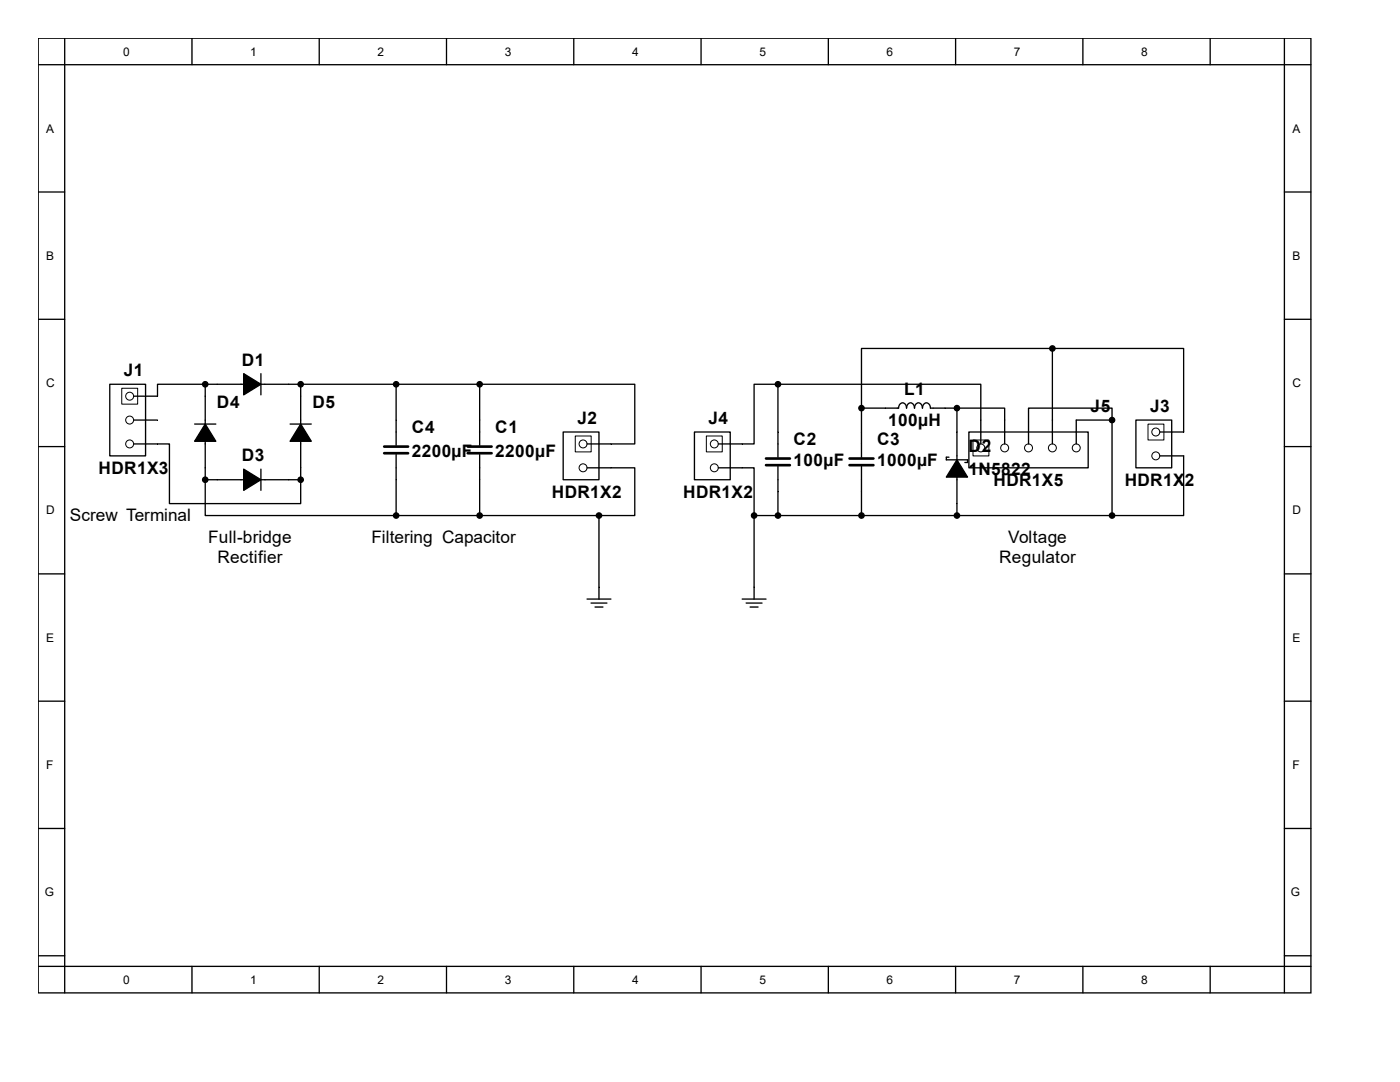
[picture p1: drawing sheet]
<svg xmlns="http://www.w3.org/2000/svg" width="279mm" height="216mm" viewBox="0 0 279 216" stroke-linecap="round" stroke-linejoin="round" font-family="sans-serif">
<g fill="none" stroke="#000" stroke-width=".26">
<path d="M7.6 7.6h254v190.5h-254zM7.6 12.9h254M12.9 7.6v190.5M38.3 7.6v5.3M63.7 7.6v5.3M89.1 7.6v5.3M114.5 7.6v5.3M139.9 7.6v5.3M165.3 7.6v5.3M190.7 7.6v5.3M216.1 7.6v5.3M241.5 7.6v5.3"/>
<path d="M256.3 7.6v190.5M7.6 38.3h5.3M256.3 38.3h5.3M7.6 63.7h5.3M21.9 76.7h7.2v14.3h-7.2zM41 76.7h-9.6v2.4h-4.7M41 76.7h54.7M41 76.7v19M52.1 74.6v4.2M60 76.7v19M79.1 76.7v12.1M95.7 76.7h31v11.9h-9.5"/>
<path d="M95.7 76.7v12.1M155.3 76.7h-4.8v11.9h-7.1M155.3 76.7h40.4v11.9M155.3 76.7v14.5M210 69.5h-38.1v11.9M210 69.5h26.2v16.7h-4.7M210 69.5v19.1M256.3 63.7h5.3M7.6 89.1h5.3M26.7 88.6h7.1v11.9h26.2v-4.8M26.7 83.8h4.7M38.8 84.6h4.3"/>
<path d="M41 95.7v7.2h38.1M41 95.7h19M52.1 93.6v4.2M57.9 84.6h4.2M79.1 90.7v12.2M95.7 90.7v12.2M112.4 86.2h7.1v9.5h-7.1zM117.2 93.3h9.5v9.6h-7.2M138.6 86.2h7.1v9.5h-7.1zM143.4 93.3h7.1v9.6M155.3 93.1v9.8M171.9 81.4h7.4a.83 .83 0 0 1 .8-1 .83 .83 0 0 1 .8 1 .83 .83 0 0 1 .8-1 .83 .83 0 0 1 .8 1 .83 .83 0 0 1 .8-1 .83 .83 0 0 1 .8 1 .83 .83 0 0 1 .8-1 .83 .83 0 0 1 .8 1h5.3"/>
<path d="M171.9 81.4v9.8M171.9 93.1v9.8M189.4 91.2h-.5v.6h4.2v.5h-.5M191 81.4h9.5v7.2M191 81.4v21.5M193.4 86.2h23.8v7.1h-23.8zM221.9 83.8v-2.4h-16.6v7.2M221.9 83.8h-7.1v4.8M221.9 83.8v19.1M226.7 83.8h7.1v9.5h-7.1zM231.5 91h4.7v11.9h-14.3M256.3 89.1h5.3"/>
<path d="M7.6 114.5h5.3M79.1 102.9h40.4M117.2 119.5h4.7M119.5 102.9v16.6M148.1 119.5h4.8M150.5 102.9h71.4M150.5 102.9v16.6M256.3 114.5h5.3M7.6 139.9h5.3M118 120.3h3.1M118.7 121.1h1.6M148.9 120.3h3.2"/>
<path d="M149.7 121.1h1.6M256.3 139.9h5.3M7.6 165.3h5.3M256.3 165.3h5.3M7.6 190.7h5.3M7.6 192.8h254M38.3 192.8v5.3M63.7 192.8v5.3M89.1 192.8v5.3M114.5 192.8v5.3M139.9 192.8v5.3M165.3 192.8v5.3"/>
<path d="M190.7 192.8v5.3M216.1 192.8v5.3M241.5 192.8v5.3M256.3 190.7h5.3"/>
</g>
<g fill="#000" stroke="#000" stroke-width=".26">
<path d="M48.6 74.6l3.5 2.1-3.5 2.1zM41 84.6l2.1 3.5h-4.3zM48.6 93.6l3.5 2.1-3.5 2.1zM60 84.6l2.1 3.5h-4.2zM191 91.8l2.1 3.4h-4.2z"/>
<circle cx="41" cy="76.7" r=".53"/>
<circle cx="60" cy="76.7" r=".53"/>
<circle cx="79.1" cy="76.7" r=".53"/>
<circle cx="95.7" cy="76.7" r=".53"/>
<circle cx="155.3" cy="76.7" r=".53"/>
<circle cx="210" cy="69.5" r=".53"/>
<circle cx="41" cy="95.7" r=".53"/>
<circle cx="60" cy="95.7" r=".53"/>
<circle cx="171.9" cy="81.4" r=".53"/>
<circle cx="191" cy="81.4" r=".53"/>
<circle cx="221.9" cy="83.8" r=".53"/>
<circle cx="79.1" cy="102.9" r=".53"/>
<circle cx="95.7" cy="102.9" r=".53"/>
<circle cx="119.5" cy="102.9" r=".53"/>
<circle cx="150.5" cy="102.9" r=".53"/>
<circle cx="155.3" cy="102.9" r=".53"/>
<circle cx="171.9" cy="102.9" r=".53"/>
<circle cx="191" cy="102.9" r=".53"/>
<circle cx="221.9" cy="102.9" r=".53"/>
</g>
<path d="M76.7 89.1h4.7M76.7 90.4h4.7M93.3 89.1h4.8M93.3 90.4h4.8M152.9 91.5h4.7M152.9 92.8h4.7M169.5 91.5h4.8M169.5 92.8h4.8" fill="none" stroke="#000" stroke-width=".53"/>
<g fill="none" stroke="#000" stroke-width=".2">
<path d="M24.3 77.5h3.2v3.1h-3.2zM114.8 87h3.2v3.2h-3.2zM141 87h3.1v3.2h-3.1zM194.2 87.8h3.2v3.2h-3.2zM229.1 84.6h3.2v3.2h-3.2z"/>
<circle cx="25.9" cy="79.1" r=".79"/>
<circle cx="25.9" cy="88.6" r=".79"/>
<circle cx="25.9" cy="83.8" r=".79"/>
<circle cx="116.4" cy="88.6" r=".79"/>
<circle cx="116.4" cy="93.3" r=".79"/>
<circle cx="142.6" cy="88.6" r=".79"/>
<circle cx="142.6" cy="93.3" r=".79"/>
<circle cx="195.7" cy="89.4" r=".79"/>
<circle cx="200.5" cy="89.4" r=".79"/>
<circle cx="205.3" cy="89.4" r=".79"/>
<circle cx="210" cy="89.4" r=".79"/>
<circle cx="214.8" cy="89.4" r=".79"/>
<circle cx="230.7" cy="86.2" r=".79"/>
<circle cx="230.7" cy="91" r=".79"/>
</g>
<g font-size="3.4">
<text x="24.7" y="75.1">J1</text>
<text x="48.3" y="72.9">D1</text>
<text x="43.3" y="81.4">D4</text>
<text x="62.4" y="81.4">D5</text>
<text x="180.4" y="78.7">L1</text>
<text x="217.6" y="82.2">J5</text>
<text x="229.5" y="82.2">J3</text>
<text x="82.2" y="86.4">C4</text>
<text x="98.8" y="86.4">C1</text>
<text x="115.2" y="84.6">J2</text>
<text x="141.4" y="84.6">J4</text>
<text x="158.4" y="88.8">C2</text>
<text x="175" y="88.8">C3</text>
<text x="177.2" y="85.1">100µH</text>
<text x="19.7" y="94.6">HDR1X3</text>
<text x="48.3" y="92">D3</text>
<text x="82.2" y="91.2">2200µF</text>
<text x="98.8" y="91.2">2200µF</text>
<text x="158.4" y="93">100µF</text>
<text x="175" y="93">1000µF</text>
<text x="193.3" y="90.1">D2</text>
<text x="193.3" y="94.9">1N5822</text>
<text x="110.2" y="99.4">HDR1X2</text>
<text x="136.4" y="99.4">HDR1X2</text>
<text x="198.3" y="97">HDR1X5</text>
<text x="224.5" y="97">HDR1X2</text>
<text x="14" y="103.9">Screw Terminal</text>
<text x="41.5" y="108.4">Full-bridge</text>
<text x="43.4" y="112.3">Rectifier</text>
<text x="74.2" y="108.4">Filtering Capacitor</text>
<text x="199.4" y="112.3">Regulator</text>
<text x="201.2" y="108.4">Voltage</text>
</g>
<g font-size="2.4">
<text x="24.6" y="11.1">0</text>
<text x="50" y="11.1">1</text>
<text x="75.4" y="11.1">2</text>
<text x="100.8" y="11.1">3</text>
<text x="126.2" y="11.1">4</text>
<text x="151.6" y="11.1">5</text>
<text x="177" y="11.1">6</text>
<text x="202.4" y="11.1">7</text>
<text x="227.8" y="11.1">8</text>
<text x="9.2" y="26.5">A</text>
<text x="257.9" y="26.5">A</text>
<text x="9.2" y="51.9">B</text>
<text x="257.9" y="51.9">B</text>
<text x="9.2" y="77.3">C</text>
<text x="257.9" y="77.3">C</text>
<text x="9.2" y="102.7">D</text>
<text x="257.9" y="102.7">D</text>
<text x="9.2" y="128.1">E</text>
<text x="257.9" y="128.1">E</text>
<text x="9.2" y="153.5">F</text>
<text x="257.9" y="153.5">F</text>
<text x="8.9" y="178.9">G</text>
<text x="257.6" y="178.9">G</text>
<text x="24.6" y="196.3">0</text>
<text x="50" y="196.3">1</text>
<text x="75.4" y="196.3">2</text>
<text x="100.8" y="196.3">3</text>
<text x="126.2" y="196.3">4</text>
<text x="151.6" y="196.3">5</text>
<text x="177" y="196.3">6</text>
<text x="202.4" y="196.3">7</text>
<text x="227.8" y="196.3">8</text>
</g>
</svg>
